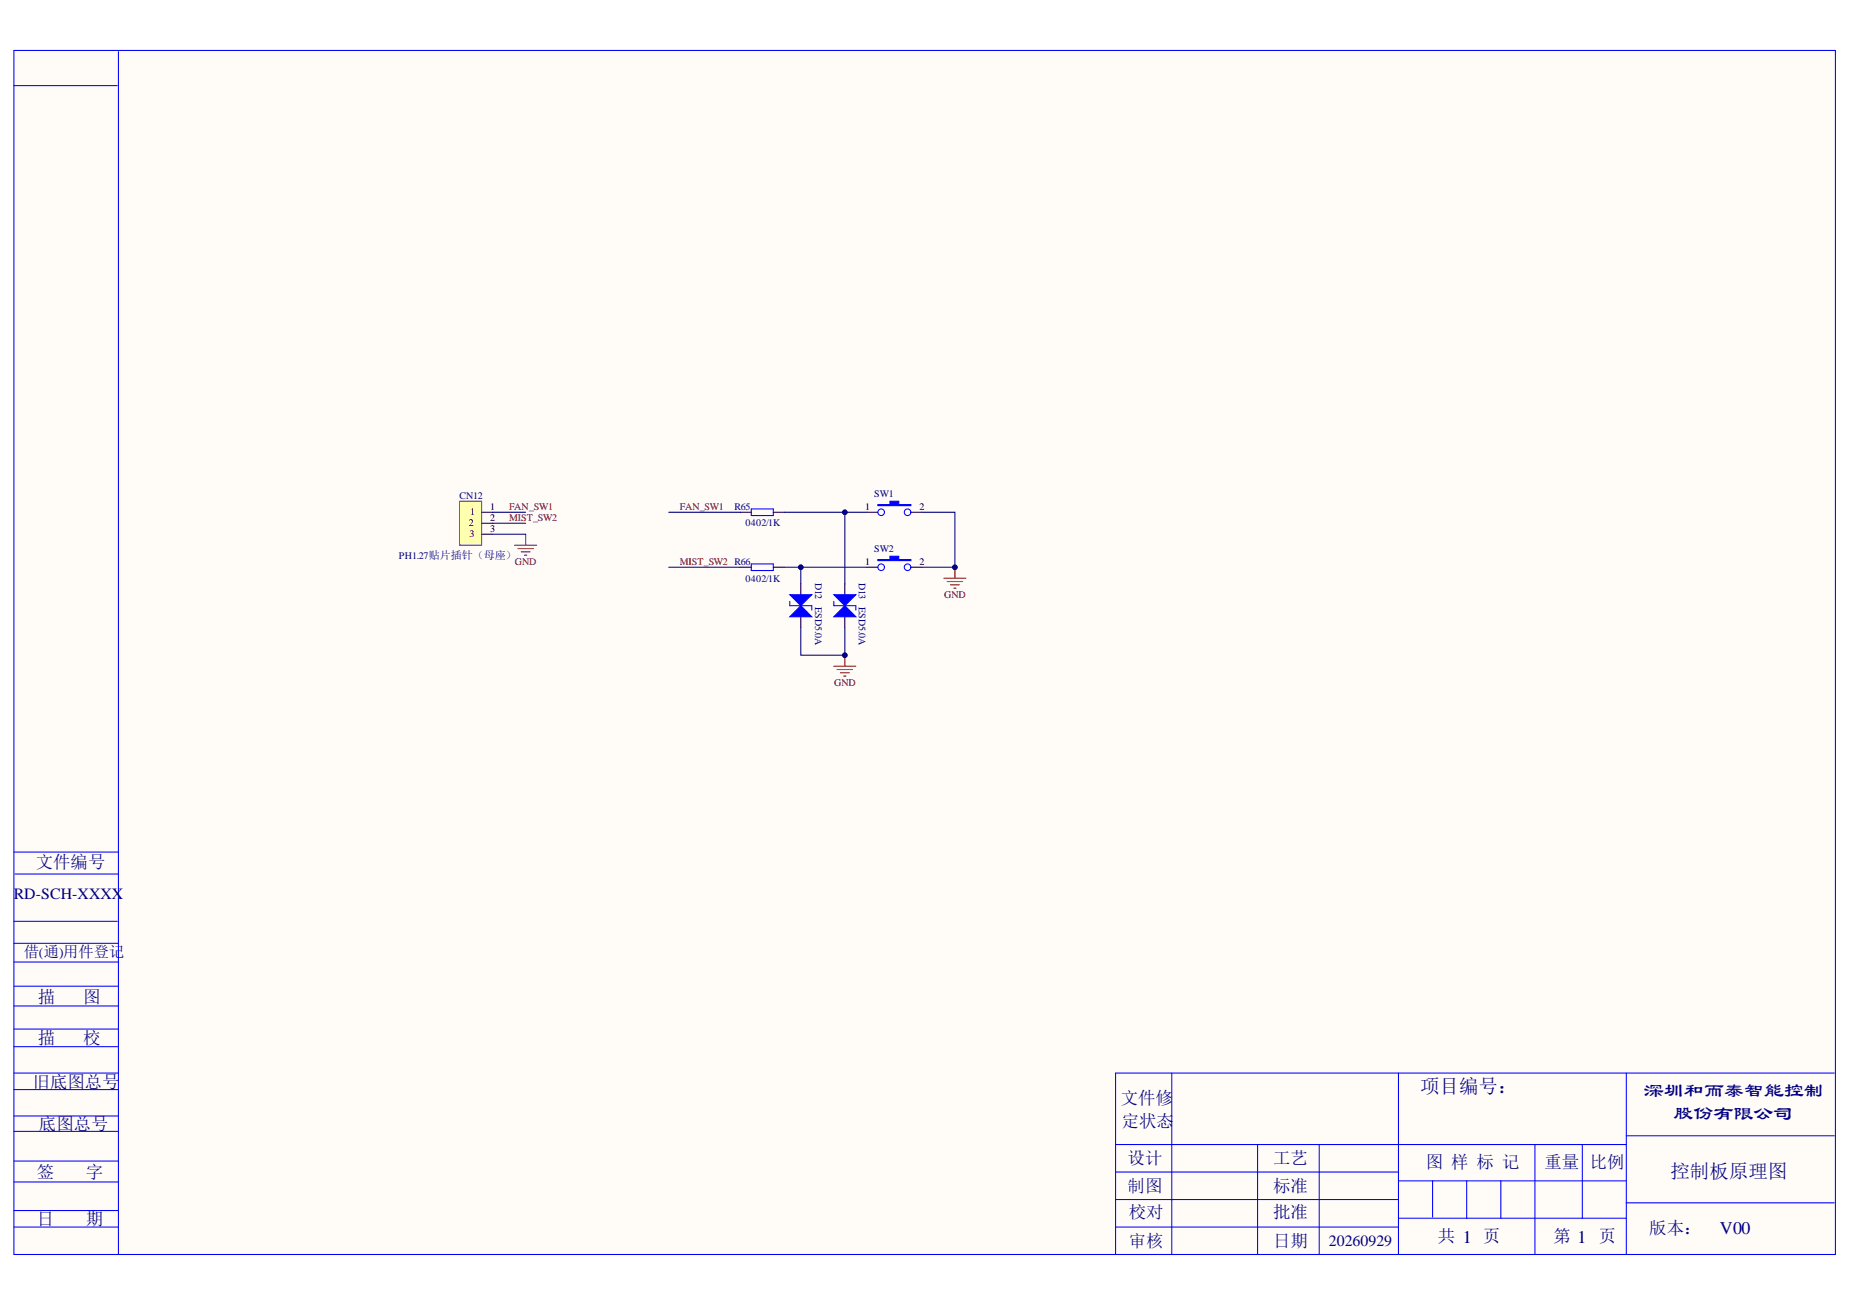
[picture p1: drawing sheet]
<svg xmlns="http://www.w3.org/2000/svg" width="297mm" height="210mm" viewBox="0 0 297 210" stroke-linecap="round" stroke-linejoin="round" font-family="sans-serif">
<g fill="#fffcf8">
<path d="M2.2 8.3h292.3v193.2h-292.3z" fill-rule="evenodd"/>
<path d="M2.2 8.3h292.3v193.2h-292.3z" fill-rule="evenodd"/>
</g>
<g fill="none" stroke="#00f" stroke-width=".17">
<path d="M2.2 13.8h16.6M2.2 8.1h292.5v193.4h-292.5zM19 8.3v193.2M2.2 136.8h16.8M2.2 158.4h16.8M2.2 154.5h16.8M2.2 151.5h16.8M2.2 148h16.6M2.4 140.4h16.6M2.2 168.1h16.8M2.2 165.3h16.8M2.2 161.6h16.8"/>
<path d="M2.2 172.3h16.8M2.2 179.2h16.8M2.2 175h16.8M188.1 172.3v29.2M224.5 172.3v29.2M261.1 172.3v29.2M294.5 172.3h-115.4v29.2M2.2 197.1h16.8M2.2 194.4h16.8M2.2 189.8h16.8M2.2 186.5h16.8M2.2 181.7h16.8"/>
<path d="M179.1 183.8h82M179.1 197.1h45.4M179.1 192.6h45.4M179.1 188.2h45.4M201.9 183.8v17.7M211.8 183.8v17.7M224.5 195.6h36.6M224.5 189.6h36.6M230 189.6v5.9M235.5 189.6v6M241 189.6v6M246.5 183.8v17.7"/>
<path d="M254.1 183.8v11.8M261.1 193.2h33.4M261.1 182.4h33.4"/>
</g>
<path d="M139.2 82.3h1.8M146.2 82.3h1.8" fill="none" stroke="#000" stroke-width=".17"/>
<path d="M141 81h1.9v-.5h1.4v.5h1.9v.2h-5.2z" fill-rule="evenodd" fill="#00f"/>
<g fill="none" stroke="#00f" stroke-width=".17">
<path d="M141 81h1.9v-.5h1.4v.5h1.9v.2h-5.2z"/>
<circle cx="141.5" cy="82.3" r=".53"/>
<circle cx="145.7" cy="82.3" r=".53"/>
</g>
<path d="M139.2 91.1h1.8M146.2 91.1h1.8" fill="none" stroke="#000" stroke-width=".17"/>
<path d="M141 89.9h1.9v-.6h1.4v.6h1.9v.1h-5.2z" fill-rule="evenodd" fill="#00f"/>
<g fill="none" stroke="#00f" stroke-width=".17">
<path d="M141 89.9h1.9v-.6h1.4v.6h1.9v.1h-5.2z"/>
<circle cx="141.5" cy="91.1" r=".53"/>
<circle cx="145.7" cy="91.1" r=".53"/>
</g>
<path d="M151.6 92.9h3.5M152.1 93.4h2.5M152.6 93.9h1.4M153.1 94.5h.4M153.3 91.1v1.8" fill="none" stroke="#800000" stroke-width=".17"/>
<circle cx="153.3" cy="91.1" r=".35" fill="#000080"/>
<circle cx="153.3" cy="91.1" r=".35" fill="none" stroke="#000080" stroke-width=".16"/>
<path d="M135.6 93.7v1.8M135.6 99v1.8" fill="none" stroke="#000" stroke-width=".17"/>
<path d="M135.6 97.3l1.8 1.7h-3.5z" fill="#00f"/>
<path d="M133.9 97.3h3.5M135.6 97.3l1.8 1.7h-3.5z" fill="none" stroke="#00f" stroke-width=".17"/>
<path d="M133.9 95.5h3.5l-1.8 1.8z" fill="#00f"/>
<path d="M120.6 81.7h3.6v1.1h-3.6zM120.6 90.6h3.6v1h-3.6zM133.9 95.5h3.5l-1.8 1.8zM133.9 96.6v.7M137.4 97.3v.7" fill="none" stroke="#00f" stroke-width=".17"/>
<path d="M118.9 82.3h1.7M118.9 91.1h1.7M124.2 82.3h1.7M124.2 91.1h1.7M128.6 93.7v1.8M128.6 99v1.8" fill="none" stroke="#000" stroke-width=".17"/>
<path d="M128.6 97.3l1.7 1.7h-3.5z" fill="#00f"/>
<path d="M126.8 97.3h3.5M128.6 97.3l1.7 1.7h-3.5z" fill="none" stroke="#00f" stroke-width=".17"/>
<path d="M126.8 95.5h3.5l-1.7 1.8z" fill="#00f"/>
<path d="M126.8 95.5h3.5l-1.7 1.8zM126.8 96.6v.7M130.3 97.3v.7" fill="none" stroke="#00f" stroke-width=".17"/>
<path d="M133.9 107h3.5M134.4 107.5h2.5M134.9 108.1h1.5M135.5 108.6h.3M135.6 105.2v1.8" fill="none" stroke="#800000" stroke-width=".17"/>
<circle cx="135.6" cy="105.2" r=".35" fill="#000080"/>
<circle cx="135.6" cy="105.2" r=".35" fill="none" stroke="#000080" stroke-width=".16"/>
<path d="M73.8 80.5h3.5v7.1h-3.5z" fill-rule="evenodd" fill="#ffffb0"/>
<path d="M73.8 80.5h3.5v7.1h-3.5z" fill="none" stroke="#800000" stroke-width=".16"/>
<path d="M77.3 82.3h1.8M77.3 84h1.8M77.3 85.8h1.8" fill="none" stroke="#000" stroke-width=".17"/>
<path d="M82.6 87.6h3.6M83.2 88.1h2.4M83.7 88.6h1.4M84.2 89.2h.4M84.4 85.8v1.8" fill="none" stroke="#800000" stroke-width=".17"/>
<path d="M148 82.3h5.3v8.8h-5.3" fill="none" stroke="#000080" stroke-width=".17"/>
<circle cx="153.3" cy="91.1" r=".35" fill="#000080"/>
<circle cx="153.3" cy="91.1" r=".35" fill="none" stroke="#000080" stroke-width=".16"/>
<path d="M107.4 82.3h11.5M107.4 91.1h11.5M128.6 91.1v2.6" fill="none" stroke="#000080" stroke-width=".17"/>
<circle cx="128.6" cy="91.1" r=".35" fill="#000080"/>
<circle cx="128.6" cy="91.1" r=".35" fill="none" stroke="#000080" stroke-width=".16"/>
<path d="M135.6 82.3v11.4" fill="none" stroke="#000080" stroke-width=".17"/>
<circle cx="135.6" cy="82.3" r=".35" fill="#000080"/>
<circle cx="135.6" cy="82.3" r=".35" fill="none" stroke="#000080" stroke-width=".16"/>
<path d="M128.6 100.8v4.4h7v-4.4" fill="none" stroke="#000080" stroke-width=".17"/>
<circle cx="135.6" cy="105.2" r=".35" fill="#000080"/>
<circle cx="135.6" cy="105.2" r=".35" fill="none" stroke="#000080" stroke-width=".16"/>
<path d="M79.1 82.3h5.3M79.1 84h5.3M125.9 91.1h13.3" fill="none" stroke="#000080" stroke-width=".17"/>
<circle cx="128.6" cy="91.1" r=".35" fill="#000080"/>
<circle cx="128.6" cy="91.1" r=".35" fill="none" stroke="#000080" stroke-width=".16"/>
<path d="M125.9 82.3h13.3" fill="none" stroke="#000080" stroke-width=".17"/>
<circle cx="135.6" cy="82.3" r=".35" fill="#000080"/>
<circle cx="135.6" cy="82.3" r=".35" fill="none" stroke="#000080" stroke-width=".16"/>
<path d="M79.1 85.8h5.3" fill="none" stroke="#000080" stroke-width=".17"/>
<g font-size="3.2" fill="#000080">
<text x="264" y="176.2">深圳和而泰智能控制</text>
<text x="268.7" y="179.9">股份有限公司</text>
</g>
<g font-size="3.1" fill="#000080">
<text x="228" y="175.6">项目编号：</text>
<text x="268.2" y="189.2">控制板原理图</text>
</g>
<text font-size="2.9" fill="#000080" x="276.1" y="198.2">V00</text>
<g font-size="2.8" fill="#000080">
<text x="5.8" y="139.3">文件编号</text>
<text x="6.1" y="161.1">描</text>
<text x="13.4" y="161.1">图</text>
<text x="6.1" y="167.7">描</text>
<text x="13.4" y="167.7">校</text>
<text x="5.2" y="174.7">旧底图总号</text>
<text x="180" y="177.3">文件修</text>
<text x="6.3" y="181.5">底图总号</text>
<text x="180.1" y="181">定状态</text>
<text x="5.9" y="189.1">签</text>
<text x="13.8" y="189.1">字</text>
<text x="181.1" y="187">设计</text>
<text x="181.1" y="191.4">制图</text>
<text x="204.4" y="187">工艺</text>
<text x="204.4" y="191.4">标准</text>
<text x="228.9" y="187.5">图 样 标 记</text>
<text x="248" y="187.5">重量</text>
<text x="255.3" y="187.5">比例</text>
<text x="5.9" y="196.7">日</text>
<text x="13.8" y="196.7">期</text>
<text x="181.2" y="195.6">校对</text>
<text x="204.4" y="195.6">批准</text>
<text x="181.2" y="200.3">审核</text>
<text x="204.4" y="200.3">日期</text>
<text x="230.9" y="199.5">共 1 页</text>
<text x="249.4" y="199.5">第 1 页</text>
<text x="264.8" y="198.2">版本：</text>
</g>
<g font-size="2.5" fill="#000080">
<text x="2.2" y="144.4">RD-SCH-XXXX</text>
<text x="3.8" y="153.7">借(通)用件登记</text>
<text x="213.4" y="200">20260929</text>
</g>
<g font-size="1.6" fill="#000080">
<text x="73.8" y="80.1">CN12</text>
<text x="117.9" y="81.9">R65</text>
<text x="140.4" y="79.8">SW1</text>
<text x="64" y="89.8">PH1.27贴片插针（母座）</text>
<text x="119.7" y="84.5">0402/1K</text>
<text x="140.4" y="88.6">SW2</text>
<text x="119.7" y="93.4">0402/1K</text>
<text x="130.9" y="93.6" transform="rotate(90 130.9 93.6)">D12</text>
<text x="137.9" y="93.6" transform="rotate(90 137.9 93.6)">D13</text>
<text x="130.9" y="97.5" transform="rotate(90 130.9 97.5)">ESD5.0A</text>
<text x="137.9" y="97.5" transform="rotate(90 137.9 97.5)">ESD5.0A</text>
</g>
<g font-size="1.6">
<text x="75.5" y="82.8">1</text>
<text x="78.7" y="81.9">1</text>
<text x="78.7" y="83.7">2</text>
<text x="138.9" y="81.9">1</text>
<text x="147.6" y="81.9">2</text>
<text x="75.3" y="84.5">2</text>
<text x="75.4" y="86.3">3</text>
<text x="78.7" y="85.5">3</text>
<text x="138.9" y="90.7">1</text>
<text x="147.6" y="90.7">2</text>
</g>
<g font-size="1.6" fill="#800000">
<text x="81.7" y="81.9">FAN_SW1</text>
<text x="81.7" y="83.7">MIST_SW2</text>
<text x="109.1" y="81.9">FAN_SW1</text>
<text x="82.7" y="90.7">GND</text>
<text x="109.1" y="90.7">MIST_SW2 R66</text>
<text x="151.6" y="96">GND</text>
<text x="133.9" y="110.2">GND</text>
</g>
</svg>
